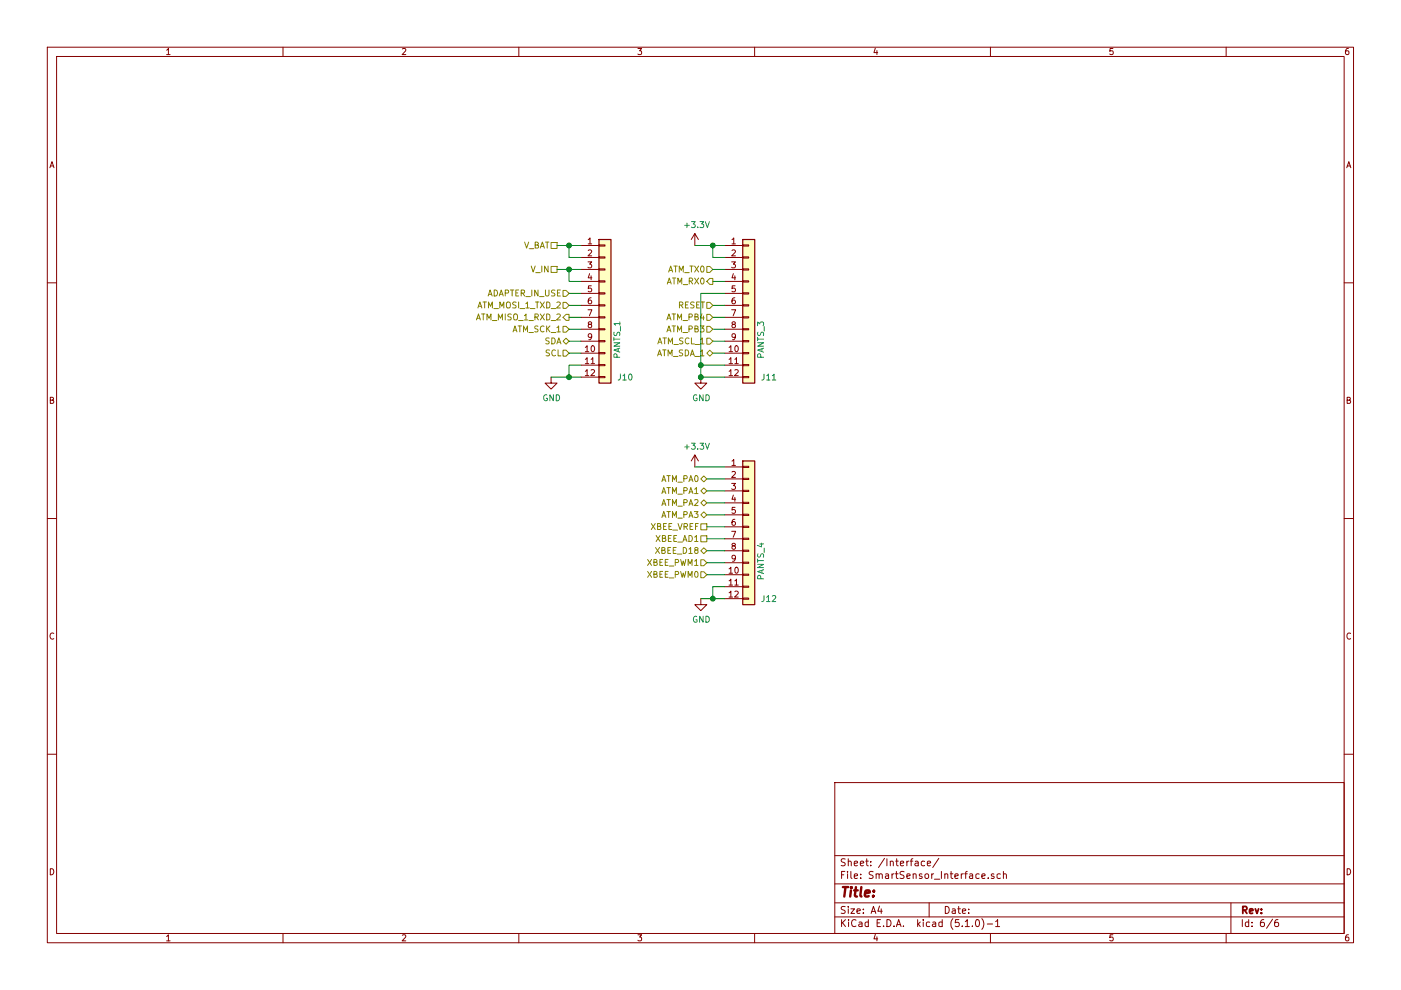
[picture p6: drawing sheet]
EESchema Schematic File Version 4
LIBS:SmartSensor-cache
EELAYER 29 0
EELAYER END
$Descr A4 11693 8268
encoding utf-8
Sheet 6 6
Title ""
Date ""
Rev ""
Comp ""
Comment1 ""
Comment2 ""
Comment3 ""
Comment4 ""
$EndDescr
$Comp
L Connector_Generic:Conn_01x12 J?
U 1 1
P 5050 2550
AR Path="/60156A74" Ref="J?"  Part="1" 
AR Path="/5F76931A/60156A74" Ref="J?"  Part="1" 
AR Path="/5F375837/60156A74" Ref="J10"  Part="1" 
F 0 "J10" H 5150 1950 50  0000 L CNN
F 1 "PANTS_1" V 5150 2100 50  0000 L CNN
F 2 "Connector_PinHeader_2.54mm:PinHeader_1x12_P2.54mm_Vertical" H 5050 2550 50  0001 C CNN
F 3 "~" H 5050 2550 50  0001 C CNN
	1    5050 2550
	1    0    0    -1  
$EndComp
$Comp
L Connector_Generic:Conn_01x12 J?
U 1 1
P 6250 2550
AR Path="/60156A80" Ref="J?"  Part="1" 
AR Path="/5F76931A/60156A80" Ref="J?"  Part="1" 
AR Path="/5F375837/60156A80" Ref="J11"  Part="1" 
F 0 "J11" H 6350 1950 50  0000 L CNN
F 1 "PANTS_3" V 6350 2100 50  0000 L CNN
F 2 "Connector_PinHeader_2.54mm:PinHeader_1x12_P2.54mm_Vertical" H 6250 2550 50  0001 C CNN
F 3 "~" H 6250 2550 50  0001 C CNN
	1    6250 2550
	1    0    0    -1  
$EndComp
$Comp
L Connector_Generic:Conn_01x12 J?
U 1 1
P 6250 4400
AR Path="/60156A86" Ref="J?"  Part="1" 
AR Path="/5F76931A/60156A86" Ref="J?"  Part="1" 
AR Path="/5F375837/60156A86" Ref="J12"  Part="1" 
F 0 "J12" H 6350 3800 50  0000 L CNN
F 1 "PANTS_4" V 6350 3950 50  0000 L CNN
F 2 "Connector_PinHeader_2.54mm:PinHeader_1x12_P2.54mm_Vertical" H 6250 4400 50  0001 C CNN
F 3 "~" H 6250 4400 50  0001 C CNN
	1    6250 4400
	1    0    0    -1  
$EndComp
$Comp
L power:GND #PWR?
U 1 1
P 4600 3150
AR Path="/60156A9A" Ref="#PWR?"  Part="1" 
AR Path="/5F76931A/60156A9A" Ref="#PWR?"  Part="1" 
AR Path="/5F375837/60156A9A" Ref="#PWR036"  Part="1" 
F 0 "#PWR036" H 4600 2900 50  0001 C CNN
F 1 "GND" H 4605 2977 50  0000 C CNN
F 2 "" H 4600 3150 50  0001 C CNN
F 3 "" H 4600 3150 50  0001 C CNN
	1    4600 3150
	1    0    0    -1  
$EndComp
$Comp
L power:GND #PWR?
U 1 1
P 5850 5000
AR Path="/60156AB8" Ref="#PWR?"  Part="1" 
AR Path="/5F76931A/60156AB8" Ref="#PWR?"  Part="1" 
AR Path="/5F375837/60156AB8" Ref="#PWR040"  Part="1" 
F 0 "#PWR040" H 5850 4750 50  0001 C CNN
F 1 "GND" H 5855 4827 50  0000 C CNN
F 2 "" H 5850 5000 50  0001 C CNN
F 3 "" H 5850 5000 50  0001 C CNN
	1    5850 5000
	1    0    0    -1  
$EndComp
$Comp
L power:+3.3V #PWR?
U 1 1
P 5800 3900
AR Path="/60156ABE" Ref="#PWR?"  Part="1" 
AR Path="/5F76931A/60156ABE" Ref="#PWR?"  Part="1" 
AR Path="/5F375837/60156ABE" Ref="#PWR038"  Part="1" 
F 0 "#PWR038" H 5800 3750 50  0001 C CNN
F 1 "+3.3V" H 5815 4073 50  0000 C CNN
F 2 "" H 5800 3900 50  0001 C CNN
F 3 "" H 5800 3900 50  0001 C CNN
	1    5800 3900
	1    0    0    -1  
$EndComp
Wire Wire Line
	5850 5000 5950 5000
$Comp
L power:GND #PWR?
U 1 1
P 5850 3150
AR Path="/60156AD7" Ref="#PWR?"  Part="1" 
AR Path="/5F76931A/60156AD7" Ref="#PWR?"  Part="1" 
AR Path="/5F375837/60156AD7" Ref="#PWR039"  Part="1" 
F 0 "#PWR039" H 5850 2900 50  0001 C CNN
F 1 "GND" H 5855 2977 50  0000 C CNN
F 2 "" H 5850 3150 50  0001 C CNN
F 3 "" H 5850 3150 50  0001 C CNN
	1    5850 3150
	1    0    0    -1  
$EndComp
$Comp
L power:+3.3V #PWR?
U 1 1
P 5800 2050
AR Path="/60156ADD" Ref="#PWR?"  Part="1" 
AR Path="/5F76931A/60156ADD" Ref="#PWR?"  Part="1" 
AR Path="/5F375837/60156ADD" Ref="#PWR037"  Part="1" 
F 0 "#PWR037" H 5800 1900 50  0001 C CNN
F 1 "+3.3V" H 5815 2223 50  0000 C CNN
F 2 "" H 5800 2050 50  0001 C CNN
F 3 "" H 5800 2050 50  0001 C CNN
	1    5800 2050
	1    0    0    -1  
$EndComp
Text HLabel 4650 2050 0    50   UnSpc ~ 0
V_BAT
Text HLabel 4650 2250 0    50   UnSpc ~ 0
V_IN
Text HLabel 4750 2450 0    50   Input ~ 0
ADAPTER_IN_USE
Text HLabel 5950 2550 0    50   Input ~ 0
RESET
Text HLabel 5950 2250 0    50   Input ~ 0
ATM_TX0
Text HLabel 5950 2350 0    50   Output ~ 0
ATM_RX0
Text HLabel 5900 4000 0    50   3State ~ 0
ATM_PA0
Text HLabel 5900 4100 0    50   3State ~ 0
ATM_PA1
Text HLabel 5900 4200 0    50   3State ~ 0
ATM_PA2
Text HLabel 4750 2550 0    50   Input ~ 0
ATM_MOSI_1_TXD_2
Text HLabel 4750 2650 0    50   Output ~ 0
ATM_MISO_1_RXD_2
Text HLabel 4750 2750 0    50   Input ~ 0
ATM_SCK_1
Text HLabel 4750 2850 0    50   BiDi ~ 0
SDA
Text HLabel 4750 2950 0    50   Input ~ 0
SCL
Text HLabel 5900 4500 0    50   UnSpc ~ 0
XBEE_AD1
Text HLabel 5900 4400 0    50   UnSpc ~ 0
XBEE_VREF
Text HLabel 5900 4800 0    50   Input ~ 0
XBEE_PWM0
Text HLabel 5900 4700 0    50   Input ~ 0
XBEE_PWM1
Text HLabel 5900 4600 0    50   BiDi ~ 0
XBEE_D18
Wire Wire Line
	4650 2050 4750 2050
Wire Wire Line
	4750 2050 4750 2150
Connection ~ 4750 2050
Wire Wire Line
	4750 2050 4850 2050
Wire Wire Line
	4850 2150 4750 2150
Wire Wire Line
	4600 3150 4750 3150
Connection ~ 4750 3150
Wire Wire Line
	4750 3150 4850 3150
Wire Wire Line
	4850 3050 4750 3050
Wire Wire Line
	4750 3050 4750 3150
Wire Wire Line
	5800 2050 5950 2050
Wire Wire Line
	6050 2150 5950 2150
Wire Wire Line
	5950 2150 5950 2050
Connection ~ 5950 2050
Wire Wire Line
	5950 2050 6050 2050
Wire Wire Line
	5950 4900 5950 5000
Wire Wire Line
	5950 4900 6050 4900
Connection ~ 5950 5000
Wire Wire Line
	5950 5000 6050 5000
Wire Wire Line
	4650 2250 4750 2250
Wire Wire Line
	4850 2350 4750 2350
Wire Wire Line
	4750 2350 4750 2250
Connection ~ 4750 2250
Wire Wire Line
	4750 2250 4850 2250
Wire Wire Line
	4750 2450 4850 2450
Wire Wire Line
	4750 2850 4850 2850
Wire Wire Line
	4850 2950 4750 2950
Wire Wire Line
	5950 2850 6050 2850
Wire Wire Line
	6050 2950 5950 2950
Text HLabel 5950 2950 0    50   BiDi ~ 0
ATM_SDA_1
Text HLabel 5950 2850 0    50   Input ~ 0
ATM_SCL_1
Wire Wire Line
	5900 4600 6050 4600
Wire Wire Line
	6050 2650 5950 2650
Wire Wire Line
	5950 2750 6050 2750
Wire Wire Line
	6050 4700 5900 4700
Wire Wire Line
	5900 4800 6050 4800
Text HLabel 5900 4300 0    50   3State ~ 0
ATM_PA3
Wire Wire Line
	5900 4200 6050 4200
Wire Wire Line
	6050 4300 5900 4300
Wire Wire Line
	5800 3900 6050 3900
Wire Wire Line
	5900 4100 6050 4100
Wire Wire Line
	5900 4000 6050 4000
Wire Wire Line
	5950 2250 6050 2250
Wire Wire Line
	6050 2350 5950 2350
Connection ~ 5850 3150
Wire Wire Line
	5850 3150 6050 3150
Wire Wire Line
	6050 3050 5850 3050
Connection ~ 5850 3050
Wire Wire Line
	5850 3050 5850 3150
Wire Wire Line
	4850 2550 4750 2550
Wire Wire Line
	4750 2650 4850 2650
Wire Wire Line
	4850 2750 4750 2750
Wire Wire Line
	6050 4400 5900 4400
Wire Wire Line
	5900 4500 6050 4500
Text HLabel 5950 2750 0    50   Input ~ 0
ATM_PB3
Text HLabel 5950 2650 0    50   Input ~ 0
ATM_PB4
Wire Wire Line
	6050 2450 5850 2450
Wire Wire Line
	5850 2450 5850 3050
Wire Wire Line
	5950 2550 6050 2550
$EndSCHEMATC
